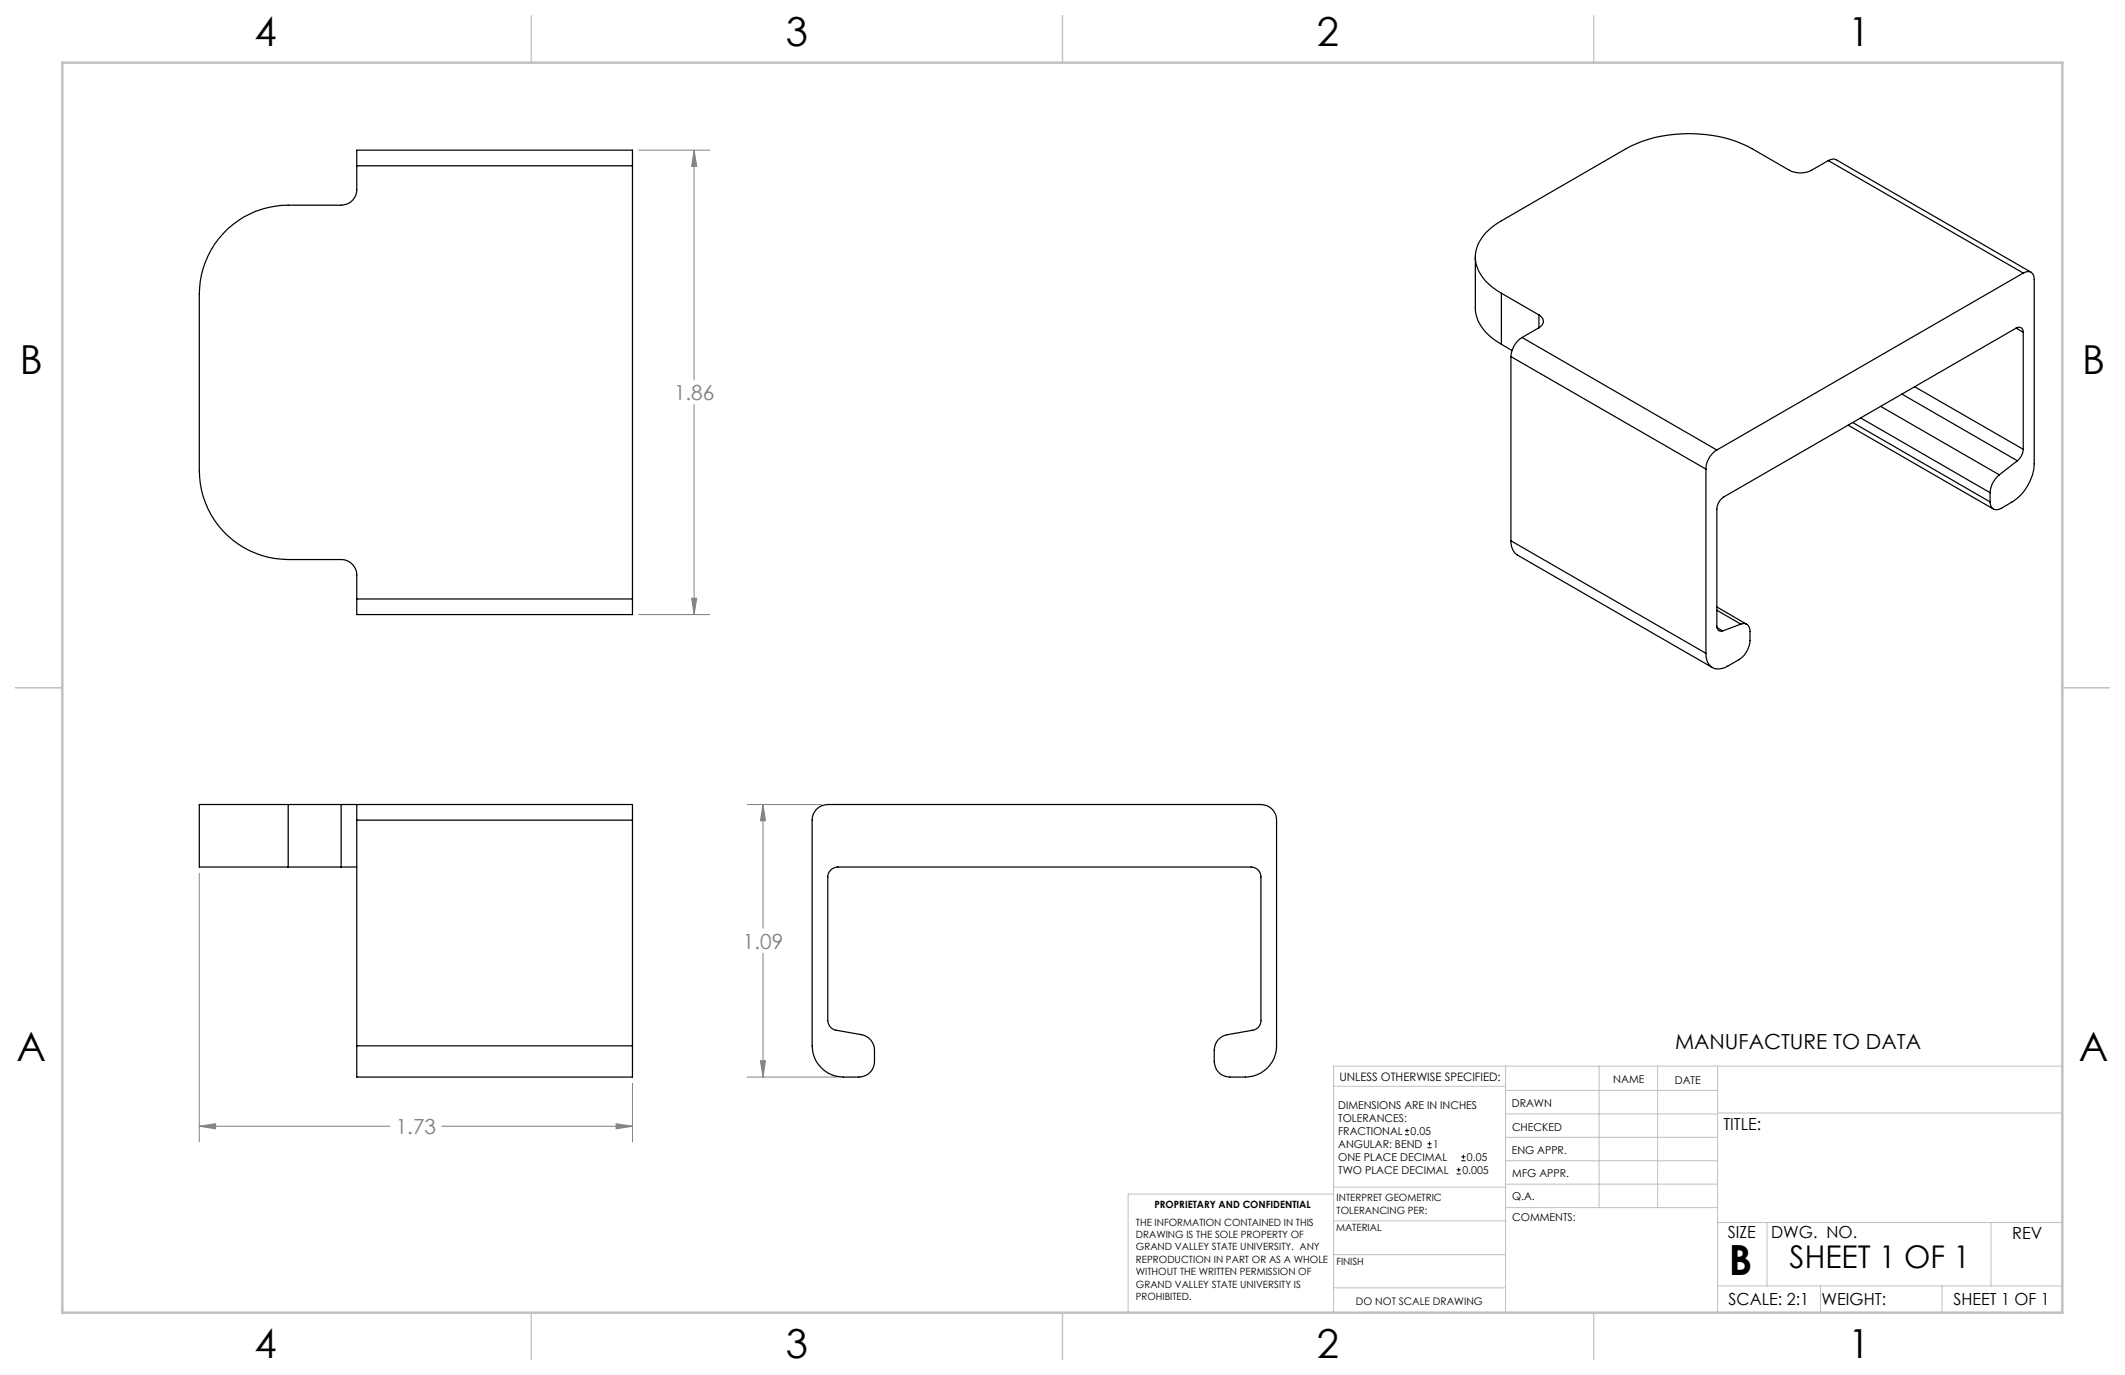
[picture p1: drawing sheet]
<svg xmlns="http://www.w3.org/2000/svg" width="432mm" height="279mm" viewBox="0 0 432 279" stroke-linecap="round" stroke-linejoin="round" font-family="sans-serif">
<path d="M285.5 230.6h.8M285.5 229.7h.8M285.9 229.3v.9M290.1 233.2h.8M290.1 232.4h.8M290.5 232v.8M296 238.5h.8M296 237.7h.8M296.4 237.3v.8M296.9 235.9h.9M296.9 235.1h.9M297.4 234.6v.9" fill="none" stroke="#000" stroke-width=".2"/>
<g fill="none" stroke="#808080" stroke-width=".2">
<path d="M129.8 30.5h14.4M141 30.5l.6 3.3h-1.1zM141 30.5v46.7M141 82.2v42.7M129.8 124.9h14.4M140.5 121.6h1.1l-.6 3.3zM40.5 177.4v54.6M151.9 163.5h15M155 163.5l.5 3.3h-1zM155 163.5v25.1M155 193.7v25.2M151.9 218.9h18.2"/>
<path d="M154.5 215.5h1l-.5 3.4zM40.5 228.8l3.3-.4v1zM40.5 228.8h38.7M89.8 228.8h38.7M125.2 228.4l3.3 .4-3.3 .6zM128.5 220.1v11.9"/>
</g>
<g fill="none" stroke="#c0c0c0" stroke-width=".2">
<path d="M305.9 216.6v50.1M324.9 216.6v28.8M336.8 216.6v28.8M349 216.6v50.1M419.1 216.6h-148.1v50.1M271 220.7h34.9M305.9 231.1h43.1M305.9 226.3h43.1M305.9 221.6h43.1M305.9 235.9h43.1M349 226.2h70.1M271 255h34.9"/>
<path d="M271 248.1h35M271 241.2h35M271 242.6h-41.8v24.1M305.9 240.6h43.1M306 245.4h43M349 248.4h70.1M359.1 248.4v12.9M404.6 248.4v12.9M271 261.7h34.9M349 261.3h70.1M369.9 261.3v5.4M394.6 261.3v5.4"/>
</g>
<path d="M108 3.2v9.5M215.9 3.2v9.5M323.8 3.2v9.5M3.1 139.7h9.6M419.1 139.7h9.5M108 266.7v9.6M215.9 266.7v9.6M323.8 266.7v9.6" fill="none" stroke="#c0c0c0" stroke-width=".25"/>
<path d="M12.7 12.7h406.4v254h-406.4z" fill="none" stroke="#c0c0c0" stroke-width=".5"/>
<path d="M40.5 228.8l3.3-.4v1zM125.2 228.4l3.3 .4-3.3 .6zM140.5 121.6h1.1l-.6 3.3zM141 30.5l.6 3.3h-1.1zM154.5 215.5h1l-.5 3.4zM155 163.5l.5 3.3h-1z" fill="#808080"/>
<g fill="none" stroke="#000" stroke-width=".25">
<path d="M72.5 33.7v-3.2h56v3.2M72.5 33.7v4.8a3.2 3.2 0 0 1-3.2 3.2h-10.7a18 18 0 0 0-18.1 18.1v35.8a18.1 18.1 0 0 0 18.1 18.1h10.7a3.2 3.2 0 0 1 3.2 3.2v4.8M72.5 33.7h56M128.5 33.7v88M371.5 32.6l-3.4 2a4.9 4.9 0 0 1-4.5 0l-7.6-4.4a28.3 28.3 0 0 0-25.6 0l-25.3 14.7a9.3 9.3 0 0 0-5.3 6.9 8.4 8.4 0 0 0 4.4 7.2l.9 .6M371.5 32.6l.8-.3 .8 .2 39.6 22.8M371.5 32.6l39.6 22.9M299.8 52.2v10.4a8.5 8.5 0 0 0 4.4 6.8l.9 .6M305.1 59.6l7.6 4.4M305.1 59.6v10.4M411.1 55.5a1.35 1.35 0 0 1 1.6-.2 1.35 1.35 0 0 1 .6 1.5v37.4a9.9 9.9 0 0 1-4.4 7.8l-2.3 1.3a1.39 1.39 0 0 1-1.5 .1 1.39 1.39 0 0 1-.7-1.4M411.1 55.5l-62.2 35.9"/>
<path d="M305.1 70l2.1 1.2M307 72.5l39.6 22.8M307 72.5v37.4M309.3 68.6a4.9 4.9 0 0 0-2.3 3.9M309.3 68.6l39.6 22.8M312.7 64a1.38 1.38 0 0 1 .9 1.3 1.38 1.38 0 0 1-.9 1.3M312.7 66.6l-3.4 2M312.7 64v2.6M389.1 78.6l22 12.7M409.7 66.7a.9 .9 0 0 1 1-.1 .9 .9 0 0 1 .4 .9M409.7 66.7l-59.4 34.3a3.1 3.1 0 0 0-1.4 2.5v23.7a.86 .86 0 0 0 .3 .9 .86 .86 0 0 0 .9 .1M409.7 66.7l1.4 .8"/>
<path d="M411.1 67.5v23.8M346.6 95.3v37.5M348.9 91.4a4.7 4.7 0 0 0-2.3 3.9M375.5 86.4l29.6 17M376.5 85.9l27.9 16.1M378.1 84.9l26.3 15.2M382.2 82.6l24.1 13.9M386.5 80.1l23.4 13.5M406.3 96.5a5 5 0 0 0-1.9 3.6M409.9 93.6l-3.6 2.9M411.1 91.3a3.3 3.3 0 0 1-1.2 2.3M307 109.9a3.3 3.3 0 0 0 1.3 2.9l39.6 22.8"/>
<path d="M307 109.9l39.6 22.9M404.4 100.1v1.9M72.5 121.7v3.2h56v-3.2M72.5 121.7h56M348.9 123.3l6 3.6M348.9 124l4.8 2.8M348.9 127.5l1.2 .7M353.7 126.8a1.32 1.32 0 0 1 1.4 .2 1.32 1.32 0 0 1 .5 1.3 6.4 6.4 0 0 1-.5 3.8l-1 1.4a14.5 14.5 0 0 1-3.6 2.1 2.56 2.56 0 0 1-3.8-2.2l-.1-.6M353.7 126.8l-3.6 1.4M58.6 163.5h-18.1v12.7h18.1M58.6 163.5h10.7M58.6 163.5v12.7"/>
<path d="M58.6 176.2h10.7M69.3 176.2h3.2M69.3 163.5h3.2M69.3 163.5v12.7M72.5 163.5v3.2M72.5 163.5h56v3.2M72.5 166.7h56M72.5 166.7v45.8M128.5 166.7v45.8M165.8 164.6a3.2 3.2 0 0 1 2.4-1.1h88a3.2 3.2 0 0 1 3.2 3.2v45.8a6.3 6.3 0 0 1-6.4 6.4h-3.1a3.2 3.2 0 0 1-3.2-3.2 6.5 6.5 0 0 1 .5-3.9 3.2 3.2 0 0 1 2.2-1.5l5.2-1a1.95 1.95 0 0 0 1.6-1.9v-29.2a1.99 1.99 0 0 0-2-2h-83.9a2.05 2.05 0 0 0-2.1 2v29.2a2.02 2.02 0 0 0 1.7 1.9l5.2 1a3.2 3.2 0 0 1 2.6 3.1 5.9 5.9 0 0 1-.4 3.9 3.2 3.2 0 0 1-2.8 1.6 10.8 10.8 0 0 1-6.3-.9 6.3 6.3 0 0 1-3.2-5.5v-45.8a2.97 2.97 0 0 1 .8-2.1zM72.5 212.5v6.4h56v-6.4M72.5 212.5h56"/>
</g>
<text font-size="8.5" x="351.3" y="259">B</text>
<g font-size="8.1">
<text x="51.7" y="9.3">4</text>
<text x="159.7" y="9.3">3</text>
<text x="267.6" y="9.3">2</text>
<text x="375.6" y="9.3">1</text>
<text x="4" y="76">B</text>
<text x="423.1" y="76">B</text>
<text x="3.3" y="215.7">A</text>
<text x="422.4" y="215.7">A</text>
<text x="51.7" y="276">4</text>
<text x="159.7" y="276">3</text>
<text x="267.6" y="276">2</text>
<text x="375.6" y="276">1</text>
</g>
<text font-size="6.3" x="363.6" y="257.6">SHEET 1 OF 1</text>
<g font-size="4.2" fill="#808080">
<text x="137" y="81.3">1.86</text>
<text x="150.9" y="192.8">1.09</text>
<text x="80.4" y="230.4">1.73</text>
</g>
<text font-size="4.2" x="340.4" y="213.1">MANUFACTURE TO DATA</text>
<g font-size="3.4">
<text x="350.2" y="229.5">TITLE:</text>
<text x="351.1" y="251.6">SIZE</text>
<text x="359.9" y="251.6">DWG. NO.</text>
<text x="408.9" y="251.7">REV</text>
<text x="351.2" y="265.2">SCALE: 2:1</text>
<text x="370.1" y="265.3">WEIGHT:</text>
<text x="396.9" y="265.2">SHEET 1 OF 1</text>
</g>
<text font-size="2.4" x="272.2" y="219.7">UNLESS OTHERWISE SPECIFIED:</text>
<g font-size="2.2">
<text x="327.8" y="220.1">NAME</text>
<text x="340.3" y="220.2">DATE</text>
<text x="271.9" y="225.3">DIMENSIONS ARE IN INCHES</text>
<text x="271.9" y="227.9">TOLERANCES:</text>
<text x="307.2" y="224.9">DRAWN</text>
<text x="271.9" y="230.6">FRACTIONAL</text>
<text x="271.9" y="233.2">ANGULAR: BEND</text>
<text x="286.6" y="230.6">0.05</text>
<text x="291.2" y="233.2">1</text>
<text x="307.3" y="229.8">CHECKED</text>
<text x="271.9" y="235.9">ONE PLACE DECIMAL</text>
<text x="271.9" y="238.5">TWO PLACE DECIMAL</text>
<text x="297.1" y="238.5">0.005</text>
<text x="298.1" y="235.9">0.05</text>
<text x="307.2" y="234.5">ENG APPR.</text>
<text x="307.3" y="239.2">MFG APPR.</text>
<text x="307.3" y="243.9">Q.A.</text>
<text x="307.3" y="248.1">COMMENTS:</text>
</g>
<text font-size="2.1" x="275.5" y="265.1">DO NOT SCALE DRAWING</text>
<g font-size="2">
<text x="234.6" y="245.5">PROPRIETARY AND CONFIDENTIAL</text>
<text x="271.6" y="244.1">INTERPRET GEOMETRIC</text>
<text x="230.8" y="249">THE INFORMATION CONTAINED IN THIS</text>
<text x="230.8" y="251.6">DRAWING IS THE SOLE PROPERTY OF</text>
<text x="271.5" y="250.2">MATERIAL</text>
<text x="271.6" y="246.6">TOLERANCING PER:</text>
<text x="230.8" y="254.1">GRAND VALLEY STATE UNIVERSITY. ANY</text>
<text x="230.8" y="256.6">REPRODUCTION IN PART OR AS A WHOLE</text>
<text x="271.5" y="257">FINISH</text>
<text x="230.8" y="259.1">WITHOUT THE WRITTEN PERMISSION OF</text>
<text x="230.8" y="261.7">GRAND VALLEY STATE UNIVERSITY IS</text>
<text x="230.8" y="264.2">PROHIBITED.</text>
</g>
</svg>
